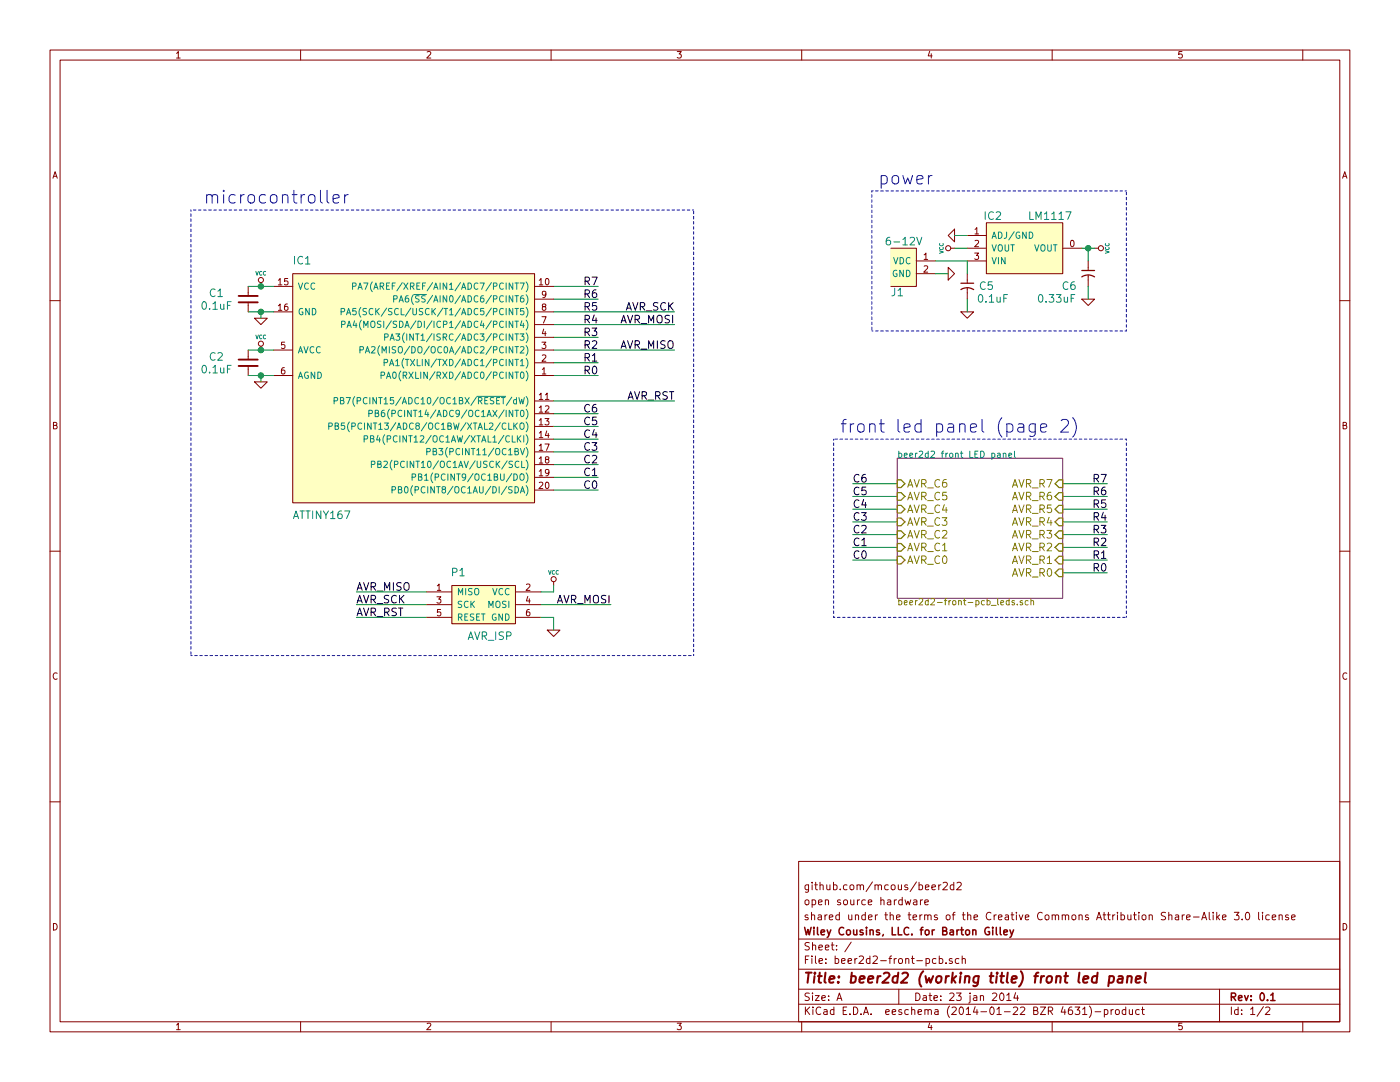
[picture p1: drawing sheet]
EESchema Schematic File Version 2
LIBS:power
LIBS:analog-ic
LIBS:avr-mcu
LIBS:bluegiga
LIBS:connector
LIBS:freescale-ic
LIBS:ftdi-ic
LIBS:maxim-ic
LIBS:micrel-ic
LIBS:microchip-ic
LIBS:sharp-relay
LIBS:sparkfun
LIBS:standard
LIBS:stmicro-mcu
LIBS:ti-ic
LIBS:7400
LIBS:beer2d2-front-pcb-cache
EELAYER 24 0
EELAYER END
$Descr A 11000 8500
encoding utf-8
Sheet 1 2
Title "beer2d2 (working title) front led panel"
Date "23 jan 2014"
Rev "0.1"
Comp "Wiley Cousins, LLC. for Barton Gilley"
Comment1 "shared under the terms of the Creative Commons Attribution Share-Alike 3.0 license"
Comment2 "open source hardware"
Comment3 "github.com/mcous/beer2d2"
Comment4 ""
$EndDescr
$Comp
L C C2
U 1 1
P 1950 2850
F 0 "C2" V 2000 3100 60  0000 C CNN
F 1 "0.1uF" V 1900 3100 60  0000 C CNN
F 2 "~" H 1950 2850 60  0001 C CNN
F 3 "~" H 1950 2850 60  0001 C CNN
	1    1950 2850
	0    -1   -1   0   
$EndComp
$Comp
L C C1
U 1 1
P 1950 2350
F 0 "C1" V 2000 2600 60  0000 C CNN
F 1 "0.1uF" V 1900 2600 60  0000 C CNN
F 2 "~" H 1950 2350 60  0001 C CNN
F 3 "~" H 1950 2350 60  0001 C CNN
	1    1950 2350
	0    -1   -1   0   
$EndComp
Text Label 5300 3150 2    60   ~ 0
AVR_RST
Text Label 6700 3800 0    60   ~ 0
C6
Text Label 4700 3350 2    60   ~ 0
C5
Text Label 4700 3450 2    60   ~ 0
C4
Text Label 4700 3550 2    60   ~ 0
C3
Text Label 4700 3650 2    60   ~ 0
C2
Text Label 4700 3750 2    60   ~ 0
C1
Text Label 4700 3850 2    60   ~ 0
C0
Wire Wire Line
	6700 3800 7050 3800
Wire Wire Line
	4700 3650 4350 3650
Wire Wire Line
	4700 3750 4350 3750
Wire Wire Line
	4700 3850 4350 3850
Text Label 4700 2250 2    60   ~ 0
R7
Wire Wire Line
	4700 2950 4350 2950
Wire Wire Line
	4700 2850 4350 2850
Wire Wire Line
	4350 2750 5300 2750
Wire Wire Line
	4700 2650 4350 2650
Wire Wire Line
	4350 2550 5300 2550
Wire Wire Line
	4350 2450 5300 2450
Wire Wire Line
	4350 2350 4700 2350
Wire Wire Line
	4700 2250 4350 2250
Text Label 5300 2450 2    60   ~ 0
AVR_SCK
Text Label 5300 2750 2    60   ~ 0
AVR_MISO
Text Label 5300 2550 2    60   ~ 0
AVR_MOSI
$Comp
L AVR_ISP P1
U 1 1
P 3800 4750
F 0 "P1" H 3600 5000 60  0000 C CNN
F 1 "AVR_ISP" H 3850 4500 60  0000 C CNN
F 2 "~" H 3800 4750 60  0001 C CNN
F 3 "~" H 3800 4750 60  0001 C CNN
	1    3800 4750
	1    0    0    -1  
$EndComp
Text Label 2800 4750 0    60   ~ 0
AVR_SCK
Text Label 2800 4650 0    60   ~ 0
AVR_MISO
Text Label 4800 4750 2    60   ~ 0
AVR_MOSI
$Comp
L VCC #PWR01
U 1 1
P 4350 4600
F 0 "#PWR01" H 4350 4700 30  0001 C CNN
F 1 "VCC" H 4350 4700 30  0000 C CNN
F 2 "" H 4350 4600 60  0000 C CNN
F 3 "" H 4350 4600 60  0000 C CNN
	1    4350 4600
	1    0    0    -1  
$EndComp
$Comp
L GND #PWR02
U 1 1
P 4350 4950
F 0 "#PWR02" H 4350 4950 30  0001 C CNN
F 1 "GND" H 4350 4880 30  0001 C CNN
F 2 "" H 4350 4950 60  0000 C CNN
F 3 "" H 4350 4950 60  0000 C CNN
	1    4350 4950
	1    0    0    -1  
$EndComp
Wire Wire Line
	4350 4950 4350 4850
Wire Wire Line
	4350 4850 4250 4850
Wire Wire Line
	4250 4650 4350 4650
Wire Wire Line
	4350 4650 4350 4600
Wire Wire Line
	4800 4750 4250 4750
Wire Wire Line
	2800 4650 3350 4650
Wire Wire Line
	2800 4750 3350 4750
Text Label 2800 4850 0    60   ~ 0
AVR_RST
Wire Wire Line
	2800 4850 3350 4850
$Comp
L DCIN J1
U 1 1
P 7100 2100
F 0 "J1" H 7050 1900 60  0000 C CNN
F 1 "6-12V" H 7100 2300 60  0000 C CNN
F 2 "~" H 7100 2100 60  0000 C CNN
F 3 "~" H 7100 2100 60  0000 C CNN
	1    7100 2100
	1    0    0    -1  
$EndComp
Text Notes 6900 1450 0    100  ~ 0
power
Wire Notes Line
	6850 1500 6850 2600
Wire Notes Line
	6850 2600 8850 2600
Wire Notes Line
	8850 2600 8850 1500
Wire Notes Line
	8850 1500 6850 1500
Text Notes 1600 1600 0    100  ~ 0
microcontroller
Wire Notes Line
	1500 1650 1500 5150
Wire Notes Line
	1500 5150 5450 5150
Wire Notes Line
	5450 5150 5450 1650
Wire Notes Line
	5450 1650 1500 1650
Text Label 8700 3800 2    60   ~ 0
R7
Text Label 8700 3900 2    60   ~ 0
R6
Text Label 8700 4000 2    60   ~ 0
R5
Text Label 8700 4100 2    60   ~ 0
R4
Text Label 8700 4200 2    60   ~ 0
R3
Text Label 8700 4300 2    60   ~ 0
R2
Text Label 8700 4400 2    60   ~ 0
R1
Text Label 8700 4500 2    60   ~ 0
R0
Wire Wire Line
	8700 4500 8350 4500
Wire Wire Line
	8700 4400 8350 4400
Wire Wire Line
	8350 4300 8700 4300
Wire Wire Line
	8700 4200 8350 4200
Wire Wire Line
	8350 4100 8700 4100
Wire Wire Line
	8700 4000 8350 4000
Wire Wire Line
	8350 3900 8700 3900
Wire Wire Line
	8700 3800 8350 3800
Text Label 6700 3900 0    60   ~ 0
C5
Text Label 6700 4000 0    60   ~ 0
C4
Text Label 6700 4100 0    60   ~ 0
C3
Text Label 6700 4200 0    60   ~ 0
C2
Text Label 6700 4300 0    60   ~ 0
C1
Text Label 6700 4400 0    60   ~ 0
C0
Wire Wire Line
	6700 4200 7050 4200
Wire Wire Line
	6700 4300 7050 4300
Wire Wire Line
	6700 4400 7050 4400
Wire Wire Line
	6700 4100 7050 4100
Wire Wire Line
	6700 4000 7050 4000
Wire Wire Line
	7050 3900 6700 3900
Text Notes 6600 3400 0    100  ~ 0
front led panel (page 2)
Wire Notes Line
	6550 3450 6550 4850
Wire Notes Line
	6550 4850 8850 4850
Wire Notes Line
	8850 4850 8850 3450
Wire Notes Line
	8850 3450 6550 3450
$Comp
L C_POL C5
U 1 1
P 7600 2250
F 0 "C5" V 7600 2400 60  0000 C CNN
F 1 "0.1uF" V 7700 2450 60  0000 C CNN
F 2 "~" H 7600 2250 60  0001 C CNN
F 3 "~" H 7600 2250 60  0001 C CNN
	1    7600 2250
	0    1    1    0   
$EndComp
$Comp
L C_POL C6
U 1 1
P 8550 2150
F 0 "C6" V 8650 2000 60  0000 C CNN
F 1 "0.33uF" V 8750 1900 60  0000 C CNN
F 2 "~" H 8550 2150 60  0001 C CNN
F 3 "~" H 8550 2150 60  0001 C CNN
	1    8550 2150
	0    1    1    0   
$EndComp
Text Label 4700 2350 2    60   ~ 0
R6
Text Label 4700 2450 2    60   ~ 0
R5
Text Label 4700 2550 2    60   ~ 0
R4
Text Label 4700 2650 2    60   ~ 0
R3
Text Label 4700 2750 2    60   ~ 0
R2
Text Label 4700 2850 2    60   ~ 0
R1
Text Label 4700 2950 2    60   ~ 0
R0
Text Label 4700 3250 2    60   ~ 0
C6
Wire Wire Line
	4700 3250 4350 3250
$Sheet
S 7050 3600 1300 1100
U 52828585
F0 "beer2d2 front LED panel" 50
F1 "beer2d2-front-pcb_leds.sch" 50
F2 "AVR_C0" I L 7050 4400 60 
F3 "AVR_R0" I R 8350 4500 60 
F4 "AVR_R1" I R 8350 4400 60 
F5 "AVR_R2" I R 8350 4300 60 
F6 "AVR_R3" I R 8350 4200 60 
F7 "AVR_R4" I R 8350 4100 60 
F8 "AVR_R5" I R 8350 4000 60 
F9 "AVR_R6" I R 8350 3900 60 
F10 "AVR_R7" I R 8350 3800 60 
F11 "AVR_C1" I L 7050 4300 60 
F12 "AVR_C2" I L 7050 4200 60 
F13 "AVR_C3" I L 7050 4100 60 
F14 "AVR_C4" I L 7050 4000 60 
F15 "AVR_C5" I L 7050 3900 60 
F16 "AVR_C6" I L 7050 3800 60 
$EndSheet
$Comp
L LM1117 IC2
U 1 1
P 8050 1950
F 0 "IC2" H 7800 2200 60  0000 C CNN
F 1 "LM1117" H 8250 2200 60  0000 C CNN
F 2 "~" H 8050 1950 60  0000 C CNN
F 3 "~" H 8050 1950 60  0000 C CNN
	1    8050 1950
	1    0    0    -1  
$EndComp
Wire Wire Line
	7350 2050 7600 2050
$Comp
L GND #PWR03
U 1 1
P 7450 2150
F 0 "#PWR03" H 7450 2150 30  0001 C CNN
F 1 "GND" H 7450 2080 30  0001 C CNN
F 2 "" H 7450 2150 60  0000 C CNN
F 3 "" H 7450 2150 60  0000 C CNN
	1    7450 2150
	0    -1   -1   0   
$EndComp
Wire Wire Line
	7450 2150 7350 2150
$Comp
L VCC #PWR04
U 1 1
P 7500 1950
F 0 "#PWR04" H 7500 2050 30  0001 C CNN
F 1 "VCC" H 7500 2050 30  0000 C CNN
F 2 "" H 7500 1950 60  0000 C CNN
F 3 "" H 7500 1950 60  0000 C CNN
	1    7500 1950
	0    -1   -1   0   
$EndComp
Wire Wire Line
	7500 1950 7600 1950
$Comp
L GND #PWR05
U 1 1
P 7500 1850
F 0 "#PWR05" H 7500 1850 30  0001 C CNN
F 1 "GND" H 7500 1780 30  0001 C CNN
F 2 "" H 7500 1850 60  0000 C CNN
F 3 "" H 7500 1850 60  0000 C CNN
	1    7500 1850
	0    1    1    0   
$EndComp
Wire Wire Line
	7500 1850 7600 1850
$Comp
L VCC #PWR06
U 1 1
P 8600 1950
F 0 "#PWR06" H 8600 2050 30  0001 C CNN
F 1 "VCC" H 8600 2050 30  0000 C CNN
F 2 "" H 8600 1950 60  0000 C CNN
F 3 "" H 8600 1950 60  0000 C CNN
	1    8600 1950
	0    1    1    0   
$EndComp
Wire Wire Line
	8600 1950 8500 1950
$Comp
L GND #PWR07
U 1 1
P 7600 2450
F 0 "#PWR07" H 7600 2450 30  0001 C CNN
F 1 "GND" H 7600 2380 30  0001 C CNN
F 2 "" H 7600 2450 60  0000 C CNN
F 3 "" H 7600 2450 60  0000 C CNN
	1    7600 2450
	1    0    0    -1  
$EndComp
$Comp
L GND #PWR08
U 1 1
P 8550 2350
F 0 "#PWR08" H 8550 2350 30  0001 C CNN
F 1 "GND" H 8550 2280 30  0001 C CNN
F 2 "" H 8550 2350 60  0000 C CNN
F 3 "" H 8550 2350 60  0000 C CNN
	1    8550 2350
	1    0    0    -1  
$EndComp
Wire Wire Line
	8550 2350 8550 2250
Wire Wire Line
	7600 2450 7600 2350
Wire Wire Line
	7600 2050 7600 2150
Wire Wire Line
	8550 2050 8550 1950
Connection ~ 8550 1950
$Comp
L ATTINY87/167_SO IC1
U 1 1
P 3250 3050
F 0 "IC1" H 2300 4050 60  0000 L CNN
F 1 "ATTINY167" H 2300 2050 60  0000 L CNN
F 2 "~" H 2300 3750 60  0001 C CNN
F 3 "~" H 3000 3050 60  0001 C CNN
F 4 "Atmel" H 2300 1950 60  0001 L CNN "Manufacturer"
	1    3250 3050
	1    0    0    -1  
$EndComp
$Comp
L GND #PWR09
U 1 1
P 2050 2500
F 0 "#PWR09" H 2050 2500 30  0001 C CNN
F 1 "GND" H 2050 2430 30  0001 C CNN
F 2 "" H 2050 2500 60  0000 C CNN
F 3 "" H 2050 2500 60  0000 C CNN
	1    2050 2500
	1    0    0    -1  
$EndComp
$Comp
L VCC #PWR010
U 1 1
P 2050 2750
F 0 "#PWR010" H 2050 2850 30  0001 C CNN
F 1 "VCC" H 2050 2850 30  0000 C CNN
F 2 "" H 2050 2750 60  0000 C CNN
F 3 "" H 2050 2750 60  0000 C CNN
	1    2050 2750
	1    0    0    -1  
$EndComp
$Comp
L GND #PWR011
U 1 1
P 2050 3000
F 0 "#PWR011" H 2050 3000 30  0001 C CNN
F 1 "GND" H 2050 2930 30  0001 C CNN
F 2 "" H 2050 3000 60  0000 C CNN
F 3 "" H 2050 3000 60  0000 C CNN
	1    2050 3000
	1    0    0    -1  
$EndComp
$Comp
L VCC #PWR012
U 1 1
P 2050 2250
F 0 "#PWR012" H 2050 2350 30  0001 C CNN
F 1 "VCC" H 2050 2350 30  0000 C CNN
F 2 "" H 2050 2250 60  0000 C CNN
F 3 "" H 2050 2250 60  0000 C CNN
	1    2050 2250
	1    0    0    -1  
$EndComp
Wire Wire Line
	1950 2750 2150 2750
Connection ~ 2050 2750
Wire Wire Line
	1950 2950 2150 2950
Wire Wire Line
	2050 3000 2050 2950
Connection ~ 2050 2950
Wire Wire Line
	1950 2450 2150 2450
Wire Wire Line
	2050 2500 2050 2450
Connection ~ 2050 2450
Wire Wire Line
	1950 2250 2150 2250
Connection ~ 2050 2250
Wire Wire Line
	4700 3550 4350 3550
Wire Wire Line
	4700 3450 4350 3450
Wire Wire Line
	4700 3350 4350 3350
Wire Wire Line
	5300 3150 4350 3150
$EndSCHEMATC
